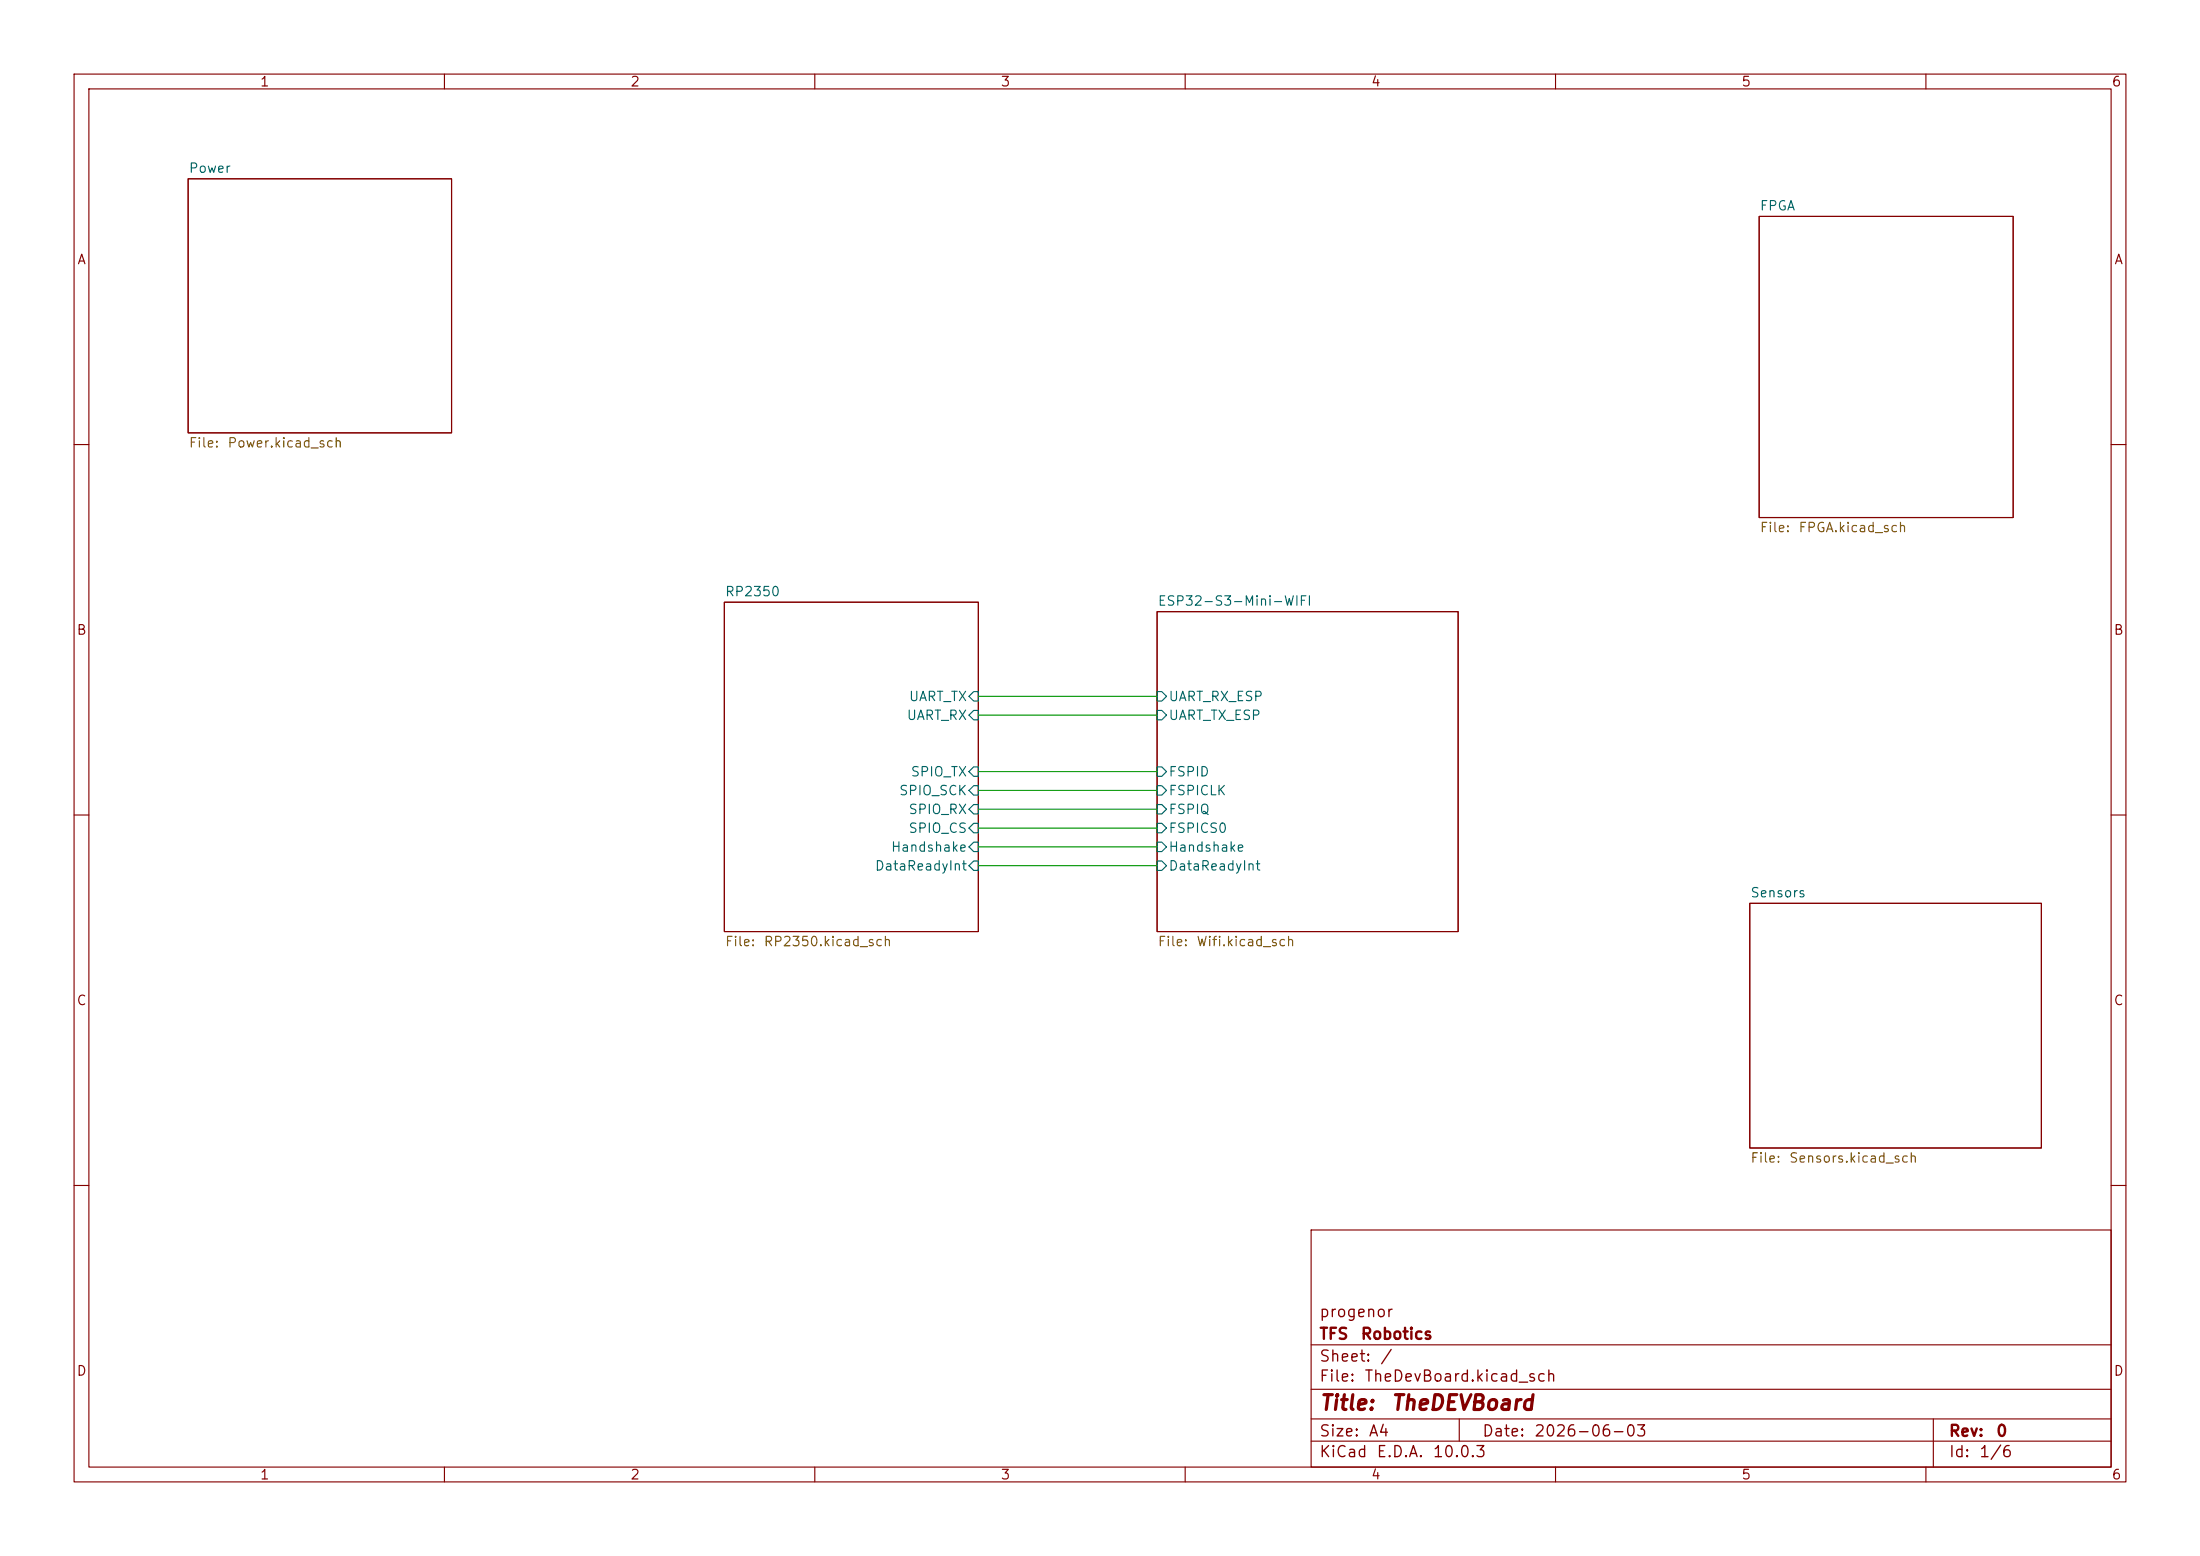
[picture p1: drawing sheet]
(kicad_sch
 (version 20260306)
 (generator "eeschema")
 (generator_version "10.0")
 (paper "A4")
 (title_block
  (title "TheDEVBoard")
  (date "2026-06-03")
  (rev "0")
  (company "TFS Robotics")
  (comment 1 "progenor"))
 (lib_symbols)
 (wire
  (pts (xy 132.08 93.98) (xy 156.21 93.98))
  (stroke (width 0) (type default)))
 (wire
  (pts (xy 132.08 111.76) (xy 156.21 111.76))
  (stroke (width 0) (type default)))
 (wire
  (pts (xy 132.08 114.3) (xy 156.21 114.3))
  (stroke (width 0) (type default)))
 (wire
  (pts (xy 132.08 109.22) (xy 156.21 109.22))
  (stroke (width 0) (type default)))
 (wire
  (pts (xy 132.08 106.68) (xy 156.21 106.68))
  (stroke (width 0) (type default)))
 (wire
  (pts (xy 132.08 96.52) (xy 156.21 96.52))
  (stroke (width 0) (type default)))
 (wire
  (pts (xy 132.08 116.84) (xy 156.21 116.84))
  (stroke (width 0) (type default)))
 (wire
  (pts (xy 132.08 104.14) (xy 156.21 104.14))
  (stroke (width 0) (type default)))
 (sheet
  (at 236.22 121.92)
  (size 39.37 33.02)
  (exclude_from_sim no)
  (in_bom yes)
  (on_board yes)
  (dnp no)
  (fields_autoplaced yes)
  (stroke (width 0.1524) (type solid))
  (fill (color 0 0 0 0))
  (property "Sheetname" "Sensors" (at 236.22 121.2084 0) (show_name no) (do_not_autoplace no) (effects (font (size 1.27 1.27)) (justify left bottom)))
  (property "Sheetfile" "Sensors.kicad_sch" (at 236.22 155.5246 0) (show_name no) (do_not_autoplace no) (effects (font (size 1.27 1.27)) (justify left top))))
 (sheet
  (at 97.79 81.28)
  (size 34.29 44.45)
  (exclude_from_sim no)
  (in_bom yes)
  (on_board yes)
  (dnp no)
  (fields_autoplaced yes)
  (stroke (width 0.1524) (type solid))
  (fill (color 0 0 0 0))
  (property "Sheetname" "RP2350" (at 97.79 80.5684 0) (show_name no) (do_not_autoplace no) (effects (font (size 1.27 1.27)) (justify left bottom)))
  (property "Sheetfile" "RP2350.kicad_sch" (at 97.79 126.3146 0) (show_name no) (do_not_autoplace no) (effects (font (size 1.27 1.27)) (justify left top)))
  (pin "DataReadyInt" input (at 132.08 116.84 0) (effects (font (size 1.27 1.27)) (justify right)))
  (pin "Handshake" input (at 132.08 114.3 0) (effects (font (size 1.27 1.27)) (justify right)))
  (pin "SPIO_CS" input (at 132.08 111.76 0) (effects (font (size 1.27 1.27)) (justify right)))
  (pin "SPIO_RX" input (at 132.08 109.22 0) (effects (font (size 1.27 1.27)) (justify right)))
  (pin "SPIO_SCK" input (at 132.08 106.68 0) (effects (font (size 1.27 1.27)) (justify right)))
  (pin "SPIO_TX" input (at 132.08 104.14 0) (effects (font (size 1.27 1.27)) (justify right)))
  (pin "UART_RX" input (at 132.08 96.52 0) (effects (font (size 1.27 1.27)) (justify right)))
  (pin "UART_TX" input (at 132.08 93.98 0) (effects (font (size 1.27 1.27)) (justify right))))
 (sheet
  (at 25.4 24.13)
  (size 35.56 34.29)
  (exclude_from_sim no)
  (in_bom yes)
  (on_board yes)
  (dnp no)
  (fields_autoplaced yes)
  (stroke (width 0.1524) (type solid))
  (fill (color 0 0 0 0))
  (property "Sheetname" "Power" (at 25.4 23.4184 0) (show_name no) (do_not_autoplace no) (effects (font (size 1.27 1.27)) (justify left bottom)))
  (property "Sheetfile" "Power.kicad_sch" (at 25.4 59.0046 0) (show_name no) (do_not_autoplace no) (effects (font (size 1.27 1.27)) (justify left top))))
 (sheet
  (at 156.21 82.55)
  (size 40.64 43.18)
  (exclude_from_sim no)
  (in_bom yes)
  (on_board yes)
  (dnp no)
  (fields_autoplaced yes)
  (stroke (width 0.1524) (type solid))
  (fill (color 0 0 0 0))
  (property "Sheetname" "ESP32-S3-Mini-WIFI" (at 156.21 81.8384 0) (show_name no) (do_not_autoplace no) (effects (font (size 1.27 1.27)) (justify left bottom)))
  (property "Sheetfile" "Wifi.kicad_sch" (at 156.21 126.3146 0) (show_name no) (do_not_autoplace no) (effects (font (size 1.27 1.27)) (justify left top)))
  (pin "DataReadyInt" input (at 156.21 116.84 180) (effects (font (size 1.27 1.27)) (justify left)))
  (pin "FSPICLK" input (at 156.21 106.68 180) (effects (font (size 1.27 1.27)) (justify left)))
  (pin "FSPICS0" input (at 156.21 111.76 180) (effects (font (size 1.27 1.27)) (justify left)))
  (pin "FSPID" input (at 156.21 104.14 180) (effects (font (size 1.27 1.27)) (justify left)))
  (pin "FSPIQ" input (at 156.21 109.22 180) (effects (font (size 1.27 1.27)) (justify left)))
  (pin "Handshake" input (at 156.21 114.3 180) (effects (font (size 1.27 1.27)) (justify left)))
  (pin "UART_RX_ESP" input (at 156.21 93.98 180) (effects (font (size 1.27 1.27)) (justify left)))
  (pin "UART_TX_ESP" input (at 156.21 96.52 180) (effects (font (size 1.27 1.27)) (justify left))))
 (sheet
  (at 237.49 29.21)
  (size 34.29 40.64)
  (exclude_from_sim no)
  (in_bom yes)
  (on_board yes)
  (dnp no)
  (fields_autoplaced yes)
  (stroke (width 0.1524) (type solid))
  (fill (color 0 0 0 0))
  (property "Sheetname" "FPGA" (at 237.49 28.4984 0) (show_name no) (do_not_autoplace no) (effects (font (size 1.27 1.27)) (justify left bottom)))
  (property "Sheetfile" "FPGA.kicad_sch" (at 237.49 70.4346 0) (show_name no) (do_not_autoplace no) (effects (font (size 1.27 1.27)) (justify left top))))
 (sheet_instances
  (path ""
   (page "1")))
 (embedded_fonts no))
